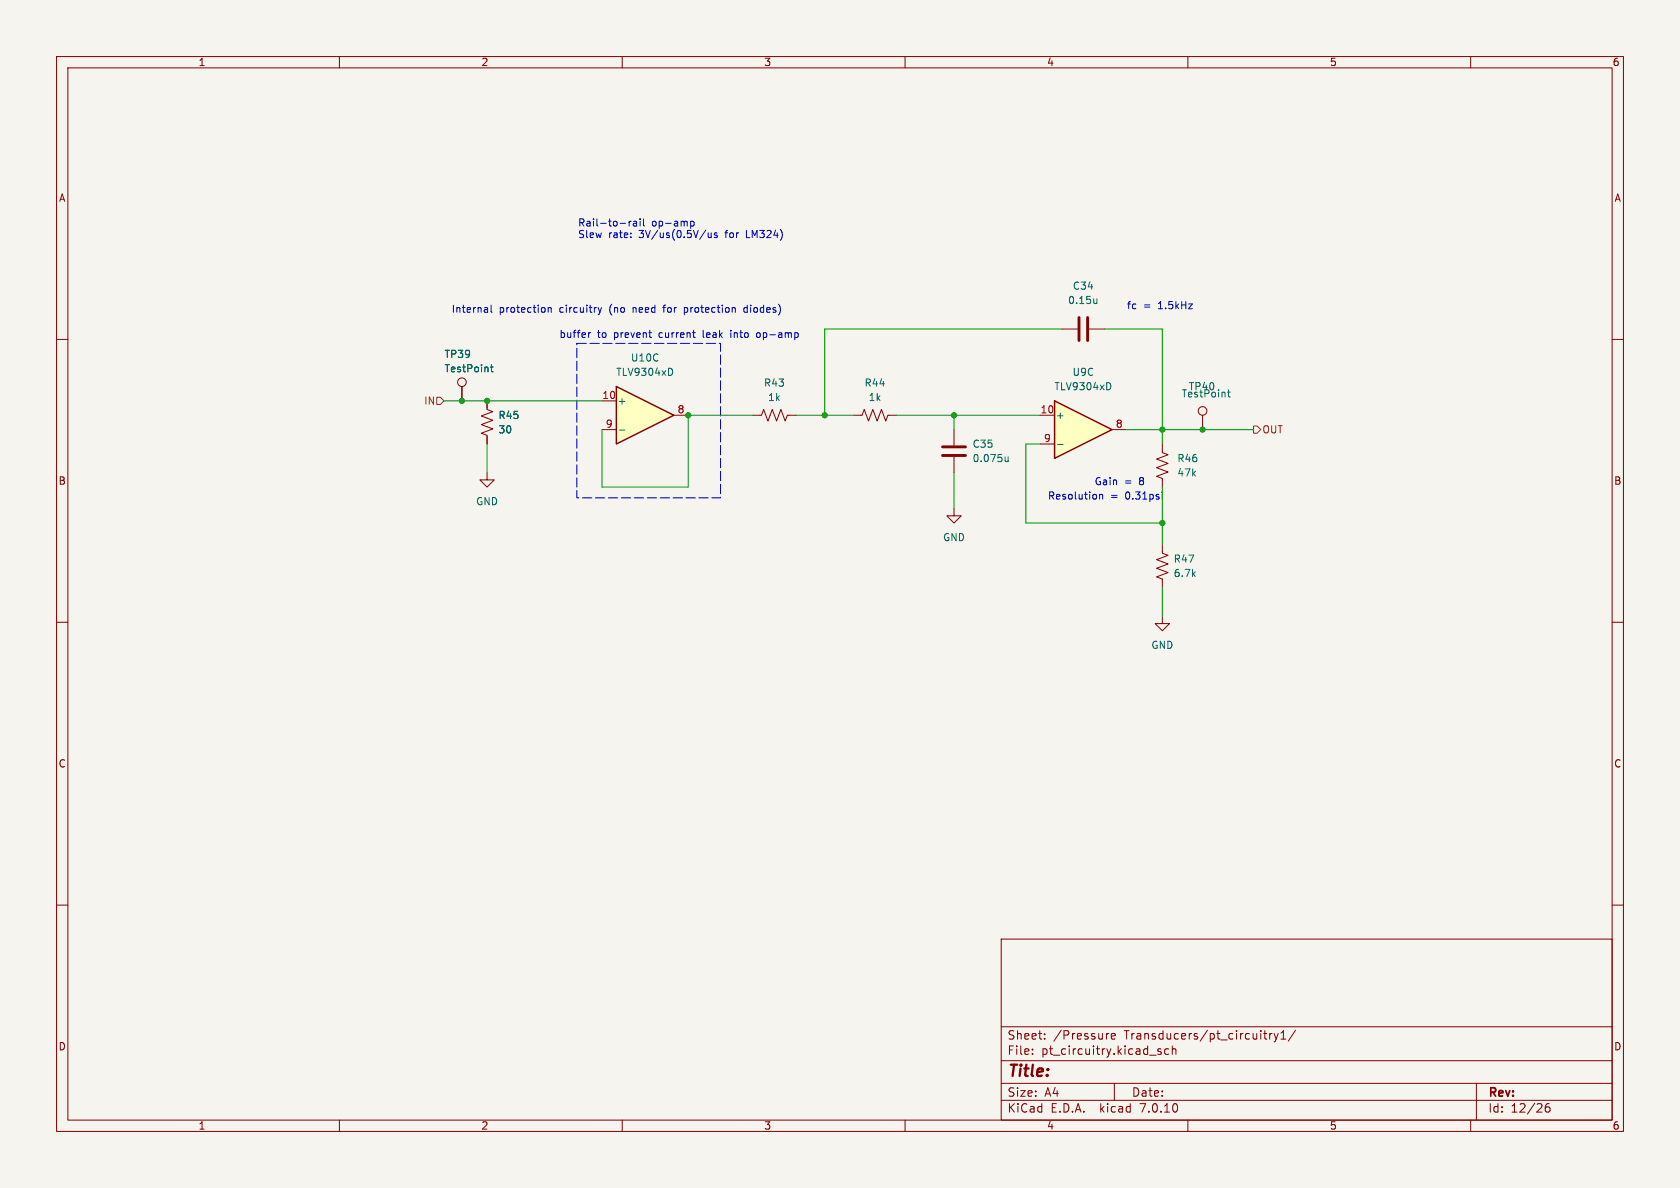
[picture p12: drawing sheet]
<svg xmlns="http://www.w3.org/2000/svg" width="297mm" height="210mm" viewBox="0 0 297 210" stroke-linecap="round" stroke-linejoin="round" font-family="sans-serif">
<path d="M0 0h297v210h-297z" fill="#f5f4ef" stroke="#f5f4ef" stroke-width=".18"/>
<g fill="none" stroke="#840000" stroke-width=".18">
<path d="M10 10h277v190h-277zM12 12h273v186h-273zM60 10v2M110 10v2M160 10v2M210 10v2M260 10v2M10 60h2M187.7 58.2h2.8M192.5 58.2h2.8M285 60h2M81.7 68.3v2.6"/>
<path d="M86.1 70.9v1.5l1 .4-2 .7 2 .8-2 .8 2 .7-2 .8 1 .4v1.5M205.5 78.5v1.5l1 .4-2 .8 2 .7-2 .8 2 .7-2 .8 1 .4v1.5M205.5 96.3v1.5l1 .4-2 .7 2 .8-2 .8 2 .7-2 .8 1 .4v1.5M10 110h2M285 110h2M10 160h2M285 160h2M177 166h108v32h-108zM60 198v2M110 198v2M160 198v2M177 194.5h108"/>
<path d="M177 191.5h108M177 187.5h108M177 181.5h108M182.5 186.3v.1M182.5 185.5v.1M184.7 183.6v.1M184.7 182.8v.1M196 182.7l-.3 .1M196.5 183.2l.7-.1-.1-.3-.4-.1-.2 .2v.7h.6M197 191.5v3M205.2 185.5l-.3-.1-.2 .2v.2l.5 .2v.3h-.5M206.6 185.5l-.4-.1-.3 .3v.4l.1 .2h.6"/>
<path d="M207.2 185.5l.3-.1 .3 .1 .1 .9M207.2 184.9v1.5M210 198v2M223.4 182.7h.6M223.6 183.5l.4 .2M224.5 182.7v1M224.9 182.7l-.3 .1-.1 .2M225.2 182.7l.4 1M225.6 183.7l-.1 .4-.3 .1M226 182.7l-.4 1M226.5 183.7h.8M226.5 182.6l.4-.4v1.5"/>
<path d="M229 182.1l-1.3 2M260 198v2M261 191.5v6.5M273.9 195.1a.59 .59 0 0 0-.7 .6v.6l.1 .2 .4 .1 .3-.1v-.5l-.1-.3h-.4l-.3 .3"/>
<circle cx="81.7" cy="67.6" r=".76"/>
</g>
<path d="M193.9 52.8v.9M193.9 53.5l-.4 .2M86.7 64.9h.5M86.9 64.5v1l.3 .2" fill="none" stroke="#006464" stroke-width=".18"/>
<path d="M190.8 56.1v4.1M192.3 56.1v4.1" fill="none" stroke="#840000" stroke-width=".51"/>
<path d="M186.4 70.9l10.2 5-10.2 5.1z" fill="#ffffc2"/>
<path d="M186.4 70.9l10.2 5-10.2 5.1z" fill="none" stroke="#840000" stroke-width=".25"/>
<path d="M133.1 73.4h1.5l.4-1 .8 2 .7-2 .8 2 .7-2 .8 2 .4-1h1.5M150.9 73.4h1.5l.4-1 .7 2 .8-2 .8 2 .7-2 .8 2 .4-1h1.5M168.7 75.9v2.8M183.9 73.4h2.5M183.9 78.5h2.5M196.6 75.9h2.5M86.1 83.6v1.2h1.3l-1.3 1.3-1.3-1.3h1.3M168.7 89.9v1.3h1.2l-1.2 1.3-1.3-1.3h1.3M168.7 80.8v2.8M205.5 109v1.2h1.3l-1.3 1.3-1.3-1.3h1.3" fill="none" stroke="#840000" stroke-width=".18"/>
<path d="M187 78.6h.9M196.1 67.7l.3 .5-.3 .6M178.2 80.8v.8M178.2 81.5l-.1 .1-.4-.1" fill="none" stroke="#006464" stroke-width=".18"/>
<path d="M166.6 79h4.1M166.6 80.5h4.1" fill="none" stroke="#840000" stroke-width=".51"/>
<path d="M109 68.3l10.1 5.1-10.1 5.1z" fill="#ffffc2"/>
<path d="M109 68.3l10.1 5.1-10.1 5.1z" fill="none" stroke="#840000" stroke-width=".25"/>
<g fill="none" stroke="#840000" stroke-width=".18">
<path d="M81.7 68.3v2.6M86.1 70.9v1.2M86.1 77.2v1.3M106.4 70.9h2.6M106.4 75.9h2.6M119.1 73.4h2.6M212.6 73.4v2.5"/>
<circle cx="212.6" cy="72.6" r=".76"/>
</g>
<path d="M86.7 64.9h.5M86.9 64.5v1l.3 .2M109.5 76h1M118.7 65.2l.2 .4-.2 .7M217 69.3h.5M217.2 68.9v1.1l.3 .2" fill="none" stroke="#006464" stroke-width=".18"/>
<path d="M77.2 70.2h.7l.6 .7-.6 .6h-.7zM221.6 75.3h.6l.7 .6-.7 .7h-.6z" fill="none" stroke="#725600" stroke-width=".18"/>
<g fill="none" stroke="#0000c2" stroke-width=".18">
<path d="M111.2 39.1v.9M111.6 39.1l-.4 .3M112 39.2h.5v.8M112.5 39.4l-.4 .1-.2 .2 .2 .3 .4-.1M113.2 38.7v.1M113.2 39.1v.9M113.8 38.7v1.1l.1 .2M122.1 39.2l.4-.1 .2 .3-.1 .5h-.5M122.1 39.1v1.3M86.1 54.4l.1 .8M86.2 55.2h-.1M86.2 54.7h-.1"/>
<path d="M86.8 53.9v1.1l.2 .2M96.9 54.4v.8M96.9 54.5l.2-.1h.3l.1 .8M104 58.8v.9M104.4 58.8l-.4 .3M105.7 54.4l.3 .8M106 55.2l-.3 .4M106.3 54.4l-.3 .8M111.5 41.9v.1M111.5 41.2v.1M114.7 58.8h.5M115.1 59.7h.1"/>
<path d="M117.2 54.4h.5M117.4 54v1.2M121 54.4v1.2M121 55.2h.3M121.3 54.4h-.3M122.4 58.8h.5M122.8 59.7h.1M124.8 40.7l-1.1 1.6M125.2 41.2v.7l.4 .1 .1-.1M125.7 41.2v.8M126.8 41.2h-.3l-.2 .1v.2l.5 .1v.3h-.5M129.2 58.4v.1"/>
<path d="M129.2 58.8v.9M132.1 54.4h-.4l-.2 .2 .1 .6h.5M134.2 58.8l-.3 .1-.2 .2 .1 .4 .4 .2M194.4 87.4v.8M194.4 87.5l.2-.1h.3v.8M205.5 87v.1M205.5 87.4v.8"/>
</g>
<path d="M102 60.7h25.4v27.3h-25.4v-27.3" fill="none" stroke="#0000c2" stroke-width=".18" stroke-dasharray="1.7 .6"/>
<g fill="none" stroke="#009600" stroke-width=".18">
<path d="M187.7 58.2h-41.9v15.2M195.3 58.2h10.2v20.3M78.5 70.9h27.9M86.1 78.5v5.1M133.1 73.4h-11.4v12.7h-15.3v-10.2M140.7 73.4h10.2M158.5 73.4h25.4M168.7 73.4v2.5M183.9 78.5h-2.5v14h24.1M199.1 75.9h22.5M168.7 83.6v6.3M205.5 86.1v10.2"/>
<path d="M205.5 103.9v5.1"/>
</g>
<g fill="#009600" stroke="#009600" stroke-width=".18">
<circle cx="168.7" cy="73.4" r=".46"/>
<circle cx="212.6" cy="75.9" r=".46"/>
<circle cx="205.5" cy="75.9" r=".46"/>
<circle cx="205.5" cy="92.5" r=".46"/>
<circle cx="145.8" cy="73.4" r=".46"/>
<circle cx="121.7" cy="73.4" r=".46"/>
<circle cx="81.7" cy="70.9" r=".46"/>
<circle cx="86.1" cy="70.9" r=".46"/>
</g>
<text font-size="2.8" fill="#840000" x="178" y="190.9">Title:</text>
<g font-size="2.1" fill="#840000">
<text x="178" y="184">Sheet:</text>
<text x="186.2" y="184">/Pressure</text>
<text x="198.8" y="184">Transducers/pt_circuitry1/</text>
<text x="178" y="186.7">File:</text>
<text x="184.1" y="186.7">pt_circuitry.kicad_sch</text>
<text x="178" y="196.9">KiCad</text>
<text x="178" y="194.1">Size:</text>
<text x="184.7" y="194.1">A4</text>
<text x="185.7" y="196.9">E.D.A.</text>
<text x="194.6" y="196.9">kicad</text>
<text x="200" y="194.1">Date:</text>
<text x="201.8" y="196.9">7.0.10</text>
<text x="263" y="194.3">Rev:</text>
<text x="263" y="196.9">Id:</text>
<text x="267.1" y="196.9">12/26</text>
</g>
<g font-size="1.8" fill="#840000">
<text x="35" y="11.9">1</text>
<text x="85" y="11.9">2</text>
<text x="135" y="11.9">3</text>
<text x="185" y="11.9">4</text>
<text x="235" y="11.9">5</text>
<text x="285" y="11.9">6</text>
<text x="10.3" y="35.9">A</text>
<text x="285.3" y="35.9">A</text>
<text x="10.3" y="85.9">B</text>
<text x="285.3" y="85.9">B</text>
<text x="10.3" y="135.9">C</text>
<text x="285.3" y="135.9">C</text>
<text x="10.3" y="185.9">D</text>
<text x="285.3" y="185.9">D</text>
<text x="35" y="199.9">1</text>
<text x="85" y="199.9">2</text>
<text x="135" y="199.9">3</text>
<text x="185" y="199.9">4</text>
<text x="235" y="199.9">5</text>
<text x="285" y="199.9">6</text>
</g>
<g font-size="1.8" fill="#0000c2">
<text x="102.1" y="40.1">Rail-to-rail</text>
<text x="115.2" y="40.1">op-amp</text>
<text x="102.1" y="42.2">Slew</text>
<text x="107.6" y="42.2">rate:</text>
<text x="113.1" y="42.2">3V/us(0.5V/us</text>
<text x="128.5" y="42.2">for</text>
<text x="132.4" y="42.2">LM324)</text>
<text x="79.8" y="55.4">Internal</text>
<text x="88.2" y="55.4">protection</text>
<text x="98.8" y="59.8">buffer</text>
<text x="99" y="55.4">circuitry</text>
<text x="105.6" y="59.8">to</text>
<text x="108" y="55.4">(no</text>
<text x="108.6" y="59.8">prevent</text>
<text x="112.3" y="55.4">need</text>
<text x="116.8" y="59.8">current</text>
<text x="118" y="55.4">for</text>
<text x="121.8" y="55.4">protection</text>
<text x="124.7" y="59.8">leak</text>
<text x="129.8" y="59.8">into</text>
<text x="132.6" y="55.4">diodes)</text>
<text x="134.6" y="59.8">op-amp</text>
<text x="199.1" y="54.7">fc</text>
<text x="202.1" y="54.7">=</text>
<text x="204.9" y="54.7">1.5kHz</text>
<text x="185.2" y="88.4">Resolution</text>
<text x="193.4" y="85.9">Gain</text>
<text x="196.3" y="88.4">=</text>
<text x="198.8" y="85.9">=</text>
<text x="199.1" y="88.4">0.31psi</text>
<text x="201.5" y="85.9">8</text>
</g>
<g font-size="1.8" fill="#006464">
<text x="188.7" y="53.9">0.15u</text>
<text x="189.6" y="51.4">C34</text>
<text x="78.5" y="63.5">TP39</text>
<text x="111.4" y="64.1">U10C</text>
<text x="78.5" y="66">TestPoint</text>
<text x="108.8" y="66.6">TLV9304xD</text>
<text x="109.1" y="71.7">+</text>
<text x="135" y="68.6">R43</text>
<text x="135.7" y="71.1">1k</text>
<text x="152.7" y="68.6">R44</text>
<text x="153.5" y="71.1">1k</text>
<text x="186.3" y="69.2">TLV9304xD</text>
<text x="189.5" y="66.6">U9C</text>
<text x="208.8" y="70.5">TestPoint</text>
<text x="210.1" y="69.2">TP40</text>
<text x="88" y="74.3">R45</text>
<text x="88" y="76.8">30</text>
<text x="186.6" y="74.3">+</text>
<text x="171.8" y="79.3">C35</text>
<text x="171.8" y="81.9">0.075u</text>
<text x="208" y="81.9">R46</text>
<text x="84.1" y="89.5">GND</text>
<text x="208" y="84.4">47k</text>
<text x="166.6" y="95.9">GND</text>
<text x="207.4" y="99.7">R47</text>
<text x="207.4" y="102.2">6.7k</text>
<text x="203.4" y="114.9">GND</text>
</g>
<g font-size="1.8" fill="#725600">
<text x="74.9" y="71.7">IN</text>
<text x="223.1" y="76.8">OUT</text>
</g>
<g font-size="1.8" fill="#a90000">
<text x="106.4" y="70.6">10</text>
<text x="107" y="75.7">9</text>
<text x="119.7" y="73.2">8</text>
<text x="183.9" y="73.2">10</text>
<text x="197.2" y="75.7">8</text>
<text x="184.5" y="78.2">9</text>
</g>
</svg>
